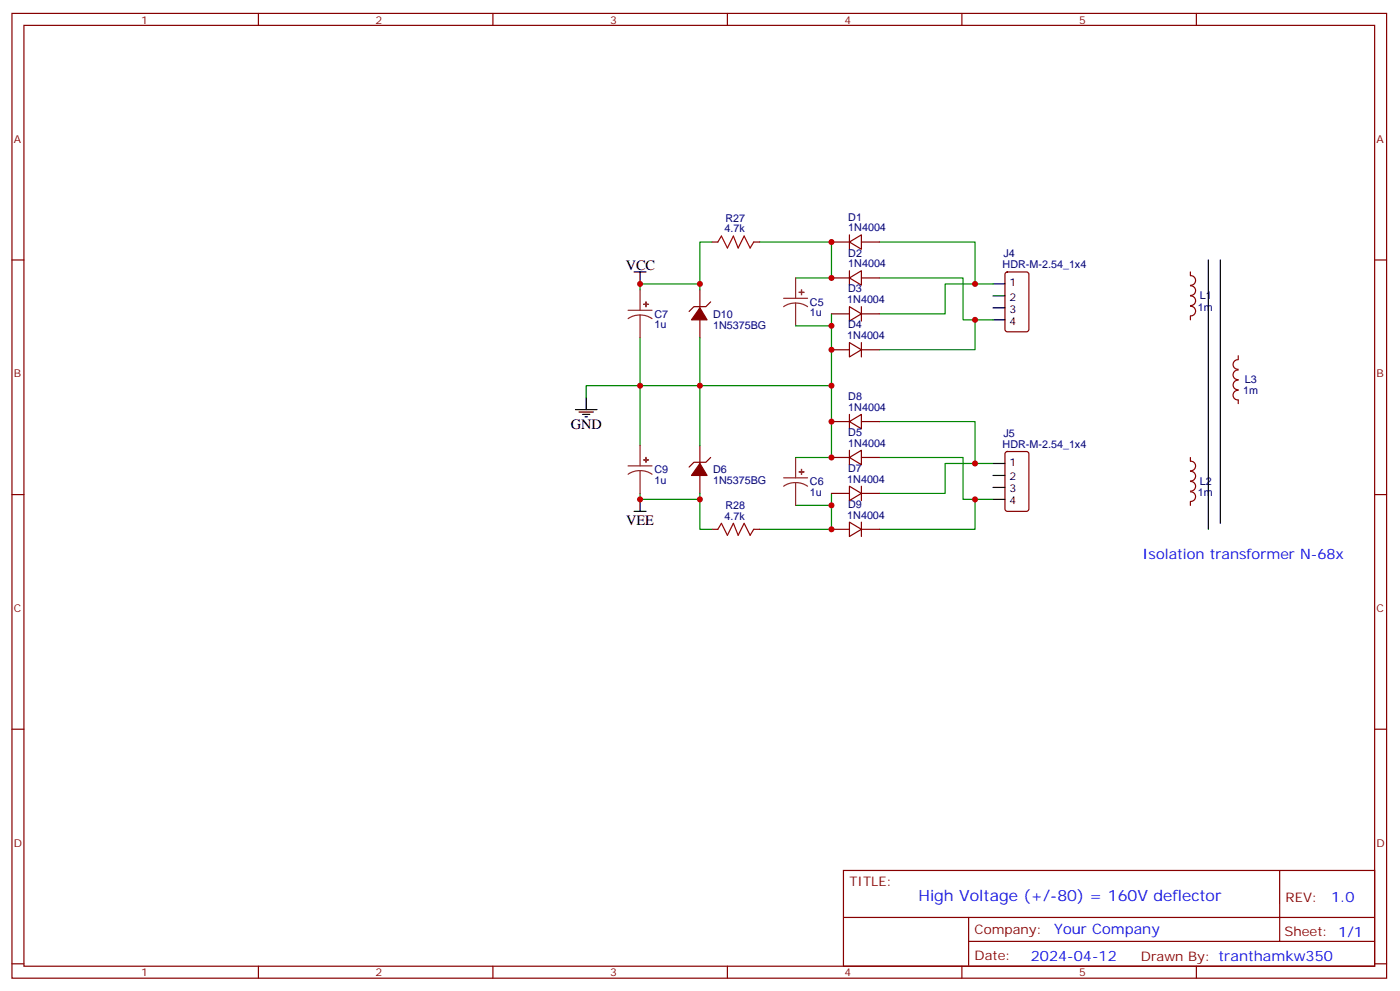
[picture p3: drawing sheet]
<svg xmlns="http://www.w3.org/2000/svg" width="413mm" height="292mm" viewBox="0 0 413 292" stroke-linecap="round" stroke-linejoin="round" font-family="sans-serif">
<g fill="none" stroke="#870000" stroke-width=".35">
<path d="M3.5 4h405.4v284.3h-405.4zM7.1 7.5h398.2v277.3h-398.2zM76.2 4v3.5M145.3 4v3.5M214.5 4v3.5M283.6 4v3.5M352.8 4v3.5M3.5 76.6h3.6M209.9 71.3h1.8M222.2 71.3h1.8M245.2 71.3h5.3M250.5 71.3l3.5-2.1v4.2z"/>
<path d="M250.5 69.2v4.2M250.5 79.8v4.2M254 71.3h5.3M405.3 76.6h3.6M206.4 85.4v5.3M206.4 94.3v5.3M209.5 89l-1.4 1.4h-3.5l-1.4 1.4M245.2 81.9h5.3M245.2 92.5h5.3M250.5 81.9l3.5-2.1v4.2zM250.5 90.4l3.5 2.1-3.5 2.1zM254 90.4v4.2"/>
<path d="M254 81.9h5.3M254 92.5h5.3M296.6 80.4l.4-.2h5.7l.6 .4 .1 16.5-.5 .6-5.9 .1-.6-.5-.1-16.4zM351 80.2v1.1a1.41 1.41 0 0 1 1.5 1.4 1.41 1.41 0 0 1-1.5 1.4M351 93.2v1.1M351 90.3a1.41 1.41 0 0 1 1.5 1.4 1.41 1.41 0 0 1-1.5 1.4M351 84.2a1.41 1.41 0 0 1 1.5 1.4 1.41 1.41 0 0 1-1.5 1.5M351 87.2a1.41 1.41 0 0 1 1.5 1.4 1.41 1.41 0 0 1-1.5 1.4M245.2 103.1h5.3M250.5 101l3.5 2.1-3.5 2.1zM254 101v4.2M254 103.1h5.3"/>
<path d="M365.1 112.1a1.41 1.41 0 0 0-1.5 1.4 1.41 1.41 0 0 0 1.5 1.4M365.1 109.1a1.41 1.41 0 0 0-1.5 1.4 1.41 1.41 0 0 0 1.5 1.4M365.1 115a1.41 1.41 0 0 0-1.5 1.5 1.41 1.41 0 0 0 1.5 1.4v1.1M365.1 106a1.41 1.41 0 0 0-1.5 1.4 1.41 1.41 0 0 0 1.5 1.4M365.1 104.8v1.1M206.4 131.3v5.3M209.5 134.8l-1.4 1.4h-3.5l-1.4 1.5M245.2 124.2h5.3M245.2 134.8h5.3M250.5 124.2l3.5-2.1v4.3zM250.5 134.8l3.5-2.1v4.2zM250.5 122.1v4.3"/>
<path d="M250.5 132.7v4.2M254 124.2h5.3M254 134.8h5.3M296.6 133.3l.4-.2h5.7l.6 .4 .1 16.5-.5 .7h-5.9l-.6-.5-.1-16.4zM351 134.8v1.1M351 135.9a1.41 1.41 0 0 1 1.5 1.4 1.41 1.41 0 0 1-1.5 1.4M351 138.9a1.41 1.41 0 0 1 1.5 1.4 1.41 1.41 0 0 1-1.5 1.4M3.5 145.8h3.6M206.4 140.1v5.3M209.9 156h1.8M222.2 156h1.8M245.2 156h5.3"/>
<path d="M245.2 145.4h5.3M250.5 153.9l3.5 2.1-3.5 2.1zM250.5 143.3l3.5 2.1-3.5 2.1zM254 143.3v4.2M254 153.9v4.2M254 156h5.3M254 145.4h5.3M351 147.9v1M351 145a1.41 1.41 0 0 1 1.5 1.4 1.41 1.41 0 0 1-1.5 1.4M351 141.9a1.41 1.41 0 0 1 1.5 1.4 1.41 1.41 0 0 1-1.5 1.4M405.3 145.8h3.6M3.5 214.9h3.6"/>
<path d="M405.3 214.9h3.6M248.7 256.5h156.6v28.3h-156.6zM377.3 256.6v20.8M248.7 270.4h156.5M285.6 277.4h119.6M285.6 270.4v14.1M3.5 284.1h3.6M76.2 284.8v3.5M145.3 284.8v3.5M214.5 284.8v3.5M283.6 284.8v3.5M352.8 284.8v3.5"/>
<path d="M405.3 284.1h3.6"/>
</g>
<g fill="none" stroke="#000" stroke-width=".35">
<path d="M356.3 76.6v79.4M359.8 76.6v77.6M187 80.2h3.5M188.7 80.2v3.5M292.8 83.7h3.5M292.8 87.2h3.5M292.8 90.7h3.5M292.8 94.3h3.5M172.9 117.2v3.5M169.7 120.7h6.3M170.7 121.4h4.3M171.8 122.1h2.1"/>
<path d="M172.5 122.8h.7M292.8 136.6h3.5M187 150.7h3.5M188.7 147.2v3.5M292.8 140.1h3.5M292.8 143.7h3.5M292.8 147.2h3.5"/>
</g>
<g fill="none" stroke="#008700" stroke-width=".35">
<path d="M209.9 71.3h-3.5v12.4M224 71.3h21.2v10.6h-10.6M259.3 71.3h28.2v12.4M188.7 85.4v-1.7h17.7v1.7M188.7 99.6v31.7M206.4 99.6v31.7M234.6 96h10.6M245.2 92.5v42.3h-10.6M259.3 81.9h24.7v12.4h3.5M292.8 94.3h-5.3v8.8h-28.2M292.8 83.7h-14.1v8.8h-19.4M245.2 113.7h-72.3v3.5"/>
<path d="M259.3 124.2h28.2v12.4M259.3 134.8h24.7v12.4h3.5M292.8 136.6h-14.1v8.8h-19.4M188.7 145.4v1.8h17.7v-1.8M206.4 147.2v8.8h3.5M234.6 148.9h10.6M245.2 145.4v10.6h-21.2M292.8 147.2h-5.3v8.8h-28.2"/>
</g>
<g fill="none" stroke="#8c2424" stroke-width=".35">
<path d="M185.2 91.4h7.1M188.7 92.9l-1.8 .2-1.7 .8M188.7 92.9l1.9 .2 1.7 .8M188.7 85.4v6M188.7 92.9v6.7M231.1 87.9h7M234.6 89.3l-1.9 .3-1.6 .8M234.6 89.3l1.8 .3 1.7 .8M234.6 81.9v6M234.6 89.3v6.7M185.2 137.3h7.1M188.7 138.7l-1.8 .2-1.7 .9"/>
<path d="M188.7 138.7l1.9 .3 1.7 .8M188.7 131.3v6M188.7 138.7v6.7M234.6 134.8v6M231.1 140.8h7M234.6 142.2l-1.9 .3-1.6 .8M234.6 142.2l1.8 .3 1.7 .8M234.6 142.2v6.7"/>
</g>
<g fill="#8c2424" stroke="#8c2424" stroke-width=".35">
<path d="M235.7 86.1l1.4 .1z"/>
<path d="M236.3 85.4l.1 1.5z"/>
<path d="M235.7 139.1h1.4z"/>
<path d="M236.3 138.4l.1 1.4z"/>
<path d="M189.8 135.5l1.4 .1z"/>
<path d="M190.5 134.8v1.4z"/>
<path d="M189.8 89.7h1.4z"/>
<path d="M190.5 89v1.4z"/>
</g>
<path d="M211.7 71.3l1-1.7 1.8 3.5 1.8-3.5 1.4 3.5 1.7-3.5 1.8 3.5 1-1.8M211.7 156l1-1.8 1.8 3.6 1.8-3.6 1.4 3.6 1.7-3.6 1.8 3.6 1-1.8" fill="none" stroke="#a10000" stroke-width=".35"/>
<g fill="#870000" stroke="#870000" stroke-width=".35">
<path d="M206.4 90.7l2.1 3.6h-4.6z"/>
<path d="M206.4 136.6l2.1 3.5h-4.6z"/>
</g>
<g fill="#c00">
<circle cx="287.5" cy="94.3" r=".88"/>
<circle cx="287.5" cy="83.7" r=".88"/>
<circle cx="245.2" cy="96" r=".88"/>
<circle cx="245.2" cy="148.9" r=".88"/>
<circle cx="287.5" cy="136.6" r=".88"/>
<circle cx="287.5" cy="147.2" r=".88"/>
<circle cx="245.2" cy="113.7" r=".88"/>
<circle cx="245.2" cy="134.8" r=".88"/>
<circle cx="245.2" cy="124.2" r=".88"/>
<circle cx="245.2" cy="81.9" r=".88"/>
<circle cx="245.2" cy="103.1" r=".88"/>
<circle cx="206.4" cy="113.7" r=".88"/>
<circle cx="188.7" cy="113.7" r=".88"/>
<circle cx="206.4" cy="147.2" r=".88"/>
<circle cx="245.2" cy="156" r=".88"/>
<circle cx="245.2" cy="71.3" r=".88"/>
<circle cx="206.4" cy="83.7" r=".88"/>
<circle cx="188.7" cy="83.7" r=".88"/>
<circle cx="188.7" cy="147.2" r=".88"/>
</g>
<text font-size="4.6" fill="#00f" x="270.8" y="265.6">High Voltage (+/-80) = 160V deflector</text>
<g font-size="4.2">
<text x="184.5" y="79.4">VCC</text>
<text x="168.3" y="126.4">GND</text>
<text x="184.6" y="154.8">VEE</text>
</g>
<g font-size="4.2" fill="#00f">
<text x="336.9" y="164.8">Isolation transformer N-68x</text>
<text x="392.5" y="265.8">1.0</text>
<text x="310.9" y="275.4">Your Company</text>
<text x="304" y="283.2">2024-04-12</text>
</g>
<g font-size="3.9" fill="#800">
<text x="250.5" y="261.1">TITLE:</text>
<text x="379.1" y="265.8">REV:</text>
<text x="287.4" y="275.3">Company:</text>
<text x="378.7" y="275.9">Sheet: 1/1</text>
<text x="287.4" y="283">Date:</text>
<text x="336.4" y="283.1">Drawn By: tranthamkw350</text>
</g>
<g font-size="3.2" fill="#800">
<text x="41.6" y="6.9">1</text>
<text x="110.8" y="6.9">2</text>
<text x="179.9" y="6.9">3</text>
<text x="249.1" y="6.9">4</text>
<text x="318.2" y="6.9">5</text>
<text x="4.1" y="42.1">A</text>
<text x="405.9" y="42.1">A</text>
<text x="4.1" y="111.2">B</text>
<text x="405.9" y="111.2">B</text>
<text x="4.1" y="180.3">C</text>
<text x="405.9" y="180.3">C</text>
<text x="4.1" y="249.5">D</text>
<text x="405.9" y="249.5">D</text>
<text x="41.6" y="287.8">1</text>
<text x="110.8" y="287.8">2</text>
<text x="179.9" y="287.8">3</text>
<text x="249.1" y="287.8">4</text>
<text x="318.2" y="287.8">5</text>
</g>
<g font-size="3.2" fill="#000080">
<text x="213.9" y="65.3">R27</text>
<text x="250.1" y="65">D1</text>
<text x="213.7" y="68.5">4.7k</text>
<text x="250.1" y="68.2">1N4004</text>
<text x="250.1" y="75.6">D2</text>
<text x="295.9" y="75.8">J4</text>
<text x="250.1" y="78.7">1N4004</text>
<text x="295.6" y="79.1">HDR-M-2.54_1x4</text>
<text x="249.8" y="89.3">1N4004</text>
<text x="250.1" y="86.1">D3</text>
<text x="353.8" y="88.3">L1</text>
<text x="193" y="93.7">C7</text>
<text x="210.3" y="93.6">D10</text>
<text x="238.8" y="93.3">1u</text>
<text x="238.8" y="90.1">C5</text>
<text x="353.2" y="91.5">1m</text>
<text x="193" y="96.8">1u</text>
<text x="210.3" y="96.9">1N5375BG</text>
<text x="249.8" y="99.9">1N4004</text>
<text x="250.1" y="96.7">D4</text>
<text x="367.1" y="113">L3</text>
<text x="250.1" y="117.9">D8</text>
<text x="366.5" y="116.2">1m</text>
<text x="250.1" y="121.1">1N4004</text>
<text x="250.1" y="131.7">1N4004</text>
<text x="250.1" y="128.5">D5</text>
<text x="295.9" y="128.7">J5</text>
<text x="295.6" y="132">HDR-M-2.54_1x4</text>
<text x="193" y="142.7">1u</text>
<text x="193" y="139.5">C9</text>
<text x="210.3" y="142.7">1N5375BG</text>
<text x="210.3" y="139.5">D6</text>
<text x="238.8" y="143.1">C6</text>
<text x="249.8" y="142.2">1N4004</text>
<text x="250.1" y="139">D7</text>
<text x="353.8" y="142.9">L2</text>
<text x="213.9" y="149.9">R28</text>
<text x="238.8" y="146.2">1u</text>
<text x="250.1" y="149.6">D9</text>
<text x="353.2" y="146.2">1m</text>
<text x="213.7" y="153.2">4.7k</text>
<text x="249.8" y="152.8">1N4004</text>
</g>
<g font-size="3.2">
<text x="297.6" y="84.4">1</text>
<text x="297.6" y="88.6">2</text>
<text x="297.6" y="92.1">3</text>
<text x="297.6" y="95.7">4</text>
<text x="297.6" y="137.3">1</text>
<text x="297.6" y="141.5">2</text>
<text x="297.6" y="145.1">3</text>
<text x="297.6" y="148.6">4</text>
</g>
</svg>
